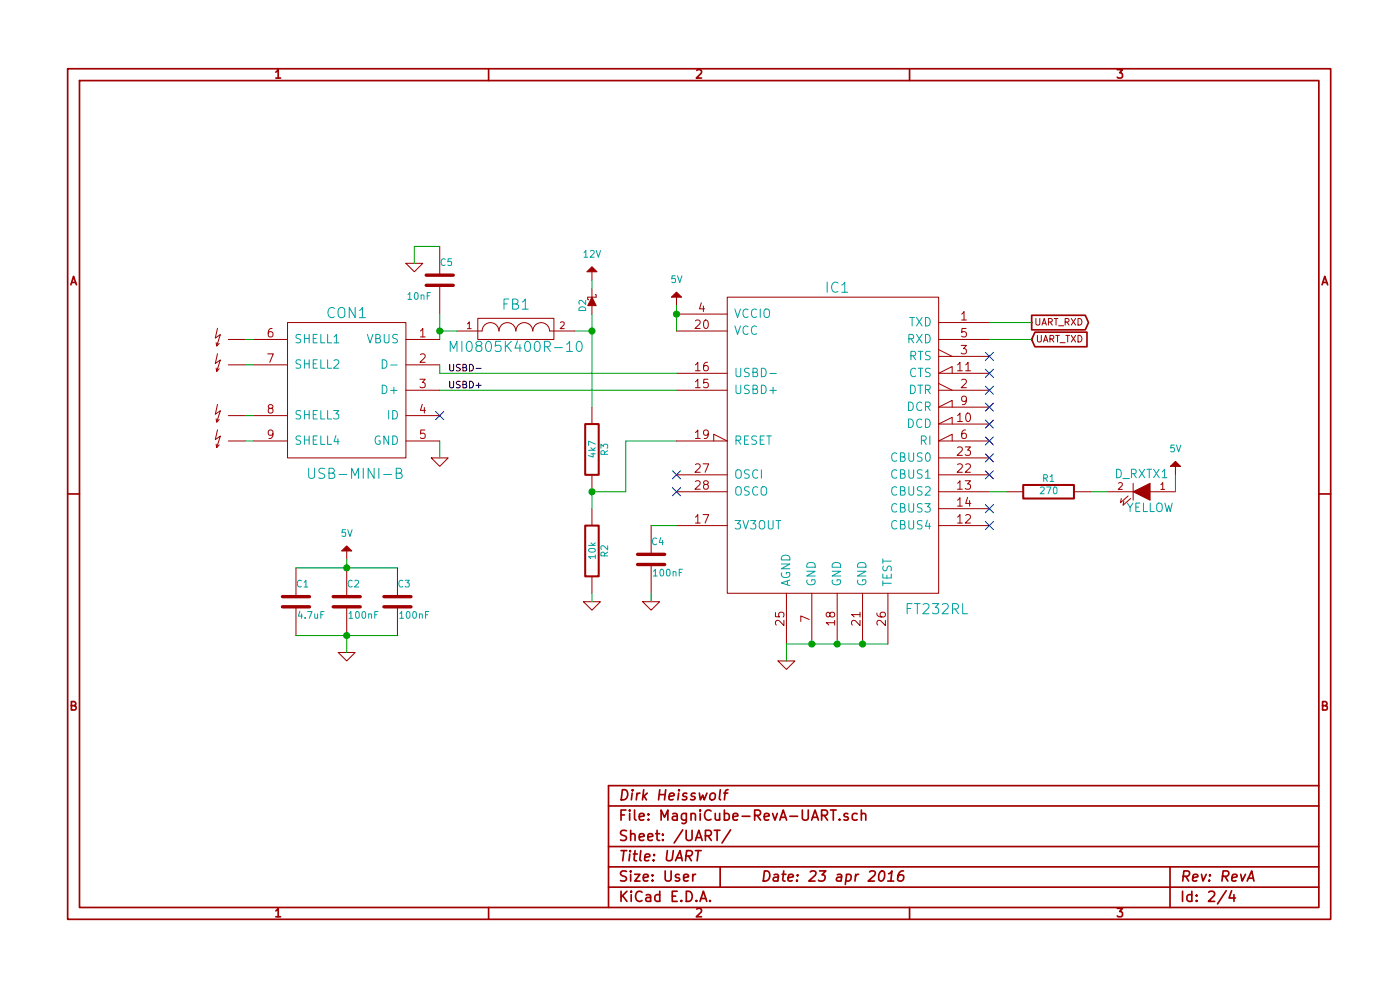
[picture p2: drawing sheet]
EESchema Schematic File Version 2
LIBS:MagniCube
LIBS:MagniCube-RevA-cache
EELAYER 27 0
EELAYER END
$Descr User 8268 5827
encoding utf-8
Sheet 2 4
Title "UART"
Date "23 apr 2016"
Rev "RevA"
Comp "Dirk Heisswolf"
Comment1 ""
Comment2 ""
Comment3 ""
Comment4 ""
$EndDescr
$Comp
L FT232RL IC1
U 1 1
P 4950 2600
F 0 "IC1" H 4950 3500 60  0000 C CNN
F 1 "FT232RL" H 5350 1600 60  0000 L CNN
F 2 "" H 4950 2600 60  0000 C CNN
F 3 "" H 4950 2600 60  0000 C CNN
	1    4950 2600
	1    0    0    -1  
$EndComp
NoConn ~ 4000 2900
NoConn ~ 4000 2800
$Comp
L GND #PWR01
U 1 1
P 4650 3900
F 0 "#PWR01" H 4650 3900 30  0001 C CNN
F 1 "GND" H 4650 3830 30  0001 C CNN
F 2 "" H 4650 3900 60  0000 C CNN
F 3 "" H 4650 3900 60  0000 C CNN
	1    4650 3900
	1    0    0    -1  
$EndComp
NoConn ~ 2600 2450
$Comp
L GND #PWR02
U 1 1
P 2600 2700
F 0 "#PWR02" H 2600 2700 30  0001 C CNN
F 1 "GND" H 2600 2630 30  0001 C CNN
F 2 "" H 2600 2700 60  0000 C CNN
F 3 "" H 2600 2700 60  0000 C CNN
	1    2600 2700
	1    0    0    -1  
$EndComp
NoConn ~ 5850 2300
NoConn ~ 5850 2400
NoConn ~ 5850 2500
NoConn ~ 5850 2600
NoConn ~ 5850 2700
NoConn ~ 5850 2800
NoConn ~ 5850 3000
NoConn ~ 5850 3100
$Comp
L C C4
U 1 1
P 3850 3300
F 0 "C4" H 3850 3400 40  0000 L CNN
F 1 "100nF" H 3856 3215 40  0000 L CNN
F 2 "~" H 3888 3150 30  0000 C CNN
F 3 "~" H 3850 3300 60  0000 C CNN
	1    3850 3300
	1    0    0    -1  
$EndComp
$Comp
L GND #PWR03
U 1 1
P 3850 3550
F 0 "#PWR03" H 3850 3550 30  0001 C CNN
F 1 "GND" H 3850 3480 30  0001 C CNN
F 2 "" H 3850 3550 60  0000 C CNN
F 3 "" H 3850 3550 60  0000 C CNN
	1    3850 3550
	1    0    0    -1  
$EndComp
$Comp
L FILTER FB1
U 1 1
P 3050 1950
F 0 "FB1" H 3050 2100 60  0000 C CNN
F 1 "MI0805K400R-10" H 3050 1850 60  0000 C CNN
F 2 "~" H 3050 1950 60  0000 C CNN
F 3 "~" H 3050 1950 60  0000 C CNN
	1    3050 1950
	1    0    0    -1  
$EndComp
$Comp
L R R1
U 1 1
P 6200 2900
F 0 "R1" V 6280 2900 40  0000 C CNN
F 1 "270" V 6207 2901 40  0000 C CNN
F 2 "~" V 6130 2900 30  0000 C CNN
F 3 "~" H 6200 2900 30  0000 C CNN
	1    6200 2900
	0    1    -1   0   
$EndComp
$Comp
L LED D_RXTX1
U 1 1
P 6750 2900
F 0 "D_RXTX1" H 6750 3000 50  0000 C CNN
F 1 "YELLOW" H 6700 2800 50  0000 C CNN
F 2 "~" H 6750 2900 60  0000 C CNN
F 3 "~" H 6750 2900 60  0000 C CNN
	1    6750 2900
	-1   0    0    -1  
$EndComp
$Comp
L C C5
U 1 1
P 2600 1650
F 0 "C5" H 2600 1750 40  0000 L CNN
F 1 "10nF" H 2550 1550 40  0000 R CNN
F 2 "~" H 2638 1500 30  0000 C CNN
F 3 "~" H 2600 1650 60  0000 C CNN
	1    2600 1650
	1    0    0    -1  
$EndComp
$Comp
L C C1
U 1 1
P 1750 3550
F 0 "C1" H 1750 3650 40  0000 L CNN
F 1 "4.7uF" H 1756 3465 40  0000 L CNN
F 2 "~" H 1788 3400 30  0000 C CNN
F 3 "~" H 1750 3550 60  0000 C CNN
	1    1750 3550
	1    0    0    -1  
$EndComp
$Comp
L C C2
U 1 1
P 2050 3550
F 0 "C2" H 2050 3650 40  0000 L CNN
F 1 "100nF" H 2056 3465 40  0000 L CNN
F 2 "~" H 2088 3400 30  0000 C CNN
F 3 "~" H 2050 3550 60  0000 C CNN
	1    2050 3550
	1    0    0    -1  
$EndComp
$Comp
L GND #PWR04
U 1 1
P 2450 1550
F 0 "#PWR04" H 2450 1550 30  0001 C CNN
F 1 "GND" H 2450 1480 30  0001 C CNN
F 2 "" H 2450 1550 60  0000 C CNN
F 3 "" H 2450 1550 60  0000 C CNN
	1    2450 1550
	1    0    0    -1  
$EndComp
$Comp
L GND #PWR05
U 1 1
P 3500 3550
F 0 "#PWR05" H 3500 3550 30  0001 C CNN
F 1 "GND" H 3500 3480 30  0001 C CNN
F 2 "" H 3500 3550 60  0000 C CNN
F 3 "" H 3500 3550 60  0000 C CNN
	1    3500 3550
	1    0    0    -1  
$EndComp
Text Label 2650 2300 0    39   ~ 0
USBD+
Text Label 2650 2200 0    39   ~ 0
USBD-
NoConn ~ 5850 2200
NoConn ~ 5850 2100
Text GLabel 6100 1900 2    39   Output ~ 0
UART_RXD
Text GLabel 6100 2000 2    39   Input ~ 0
UART_TXD
$Comp
L R R2
U 1 1
P 3500 3250
F 0 "R2" V 3580 3250 40  0000 C CNN
F 1 "10k" V 3507 3251 40  0000 C CNN
F 2 "~" V 3430 3250 30  0000 C CNN
F 3 "~" H 3500 3250 30  0000 C CNN
	1    3500 3250
	1    0    0    -1  
$EndComp
$Comp
L R R3
U 1 1
P 3500 2650
F 0 "R3" V 3580 2650 40  0000 C CNN
F 1 "4k7" V 3507 2651 40  0000 C CNN
F 2 "~" V 3430 2650 30  0000 C CNN
F 3 "~" H 3500 2650 30  0000 C CNN
	1    3500 2650
	1    0    0    -1  
$EndComp
$Comp
L SCHOTTKY D2
U 1 1
P 3500 1800
F 0 "D2" H 3500 1850 40  0000 C CNN
F 1 "SCHOTTKY" H 3500 1700 40  0001 C CNN
F 2 "" H 3500 1800 60  0000 C CNN
F 3 "" H 3500 1800 60  0000 C CNN
	1    3500 1800
	0    -1   -1   0   
$EndComp
$Comp
L GND #PWR06
U 1 1
P 2050 3850
F 0 "#PWR06" H 2050 3850 30  0001 C CNN
F 1 "GND" H 2050 3780 30  0001 C CNN
F 2 "" H 2050 3850 60  0000 C CNN
F 3 "" H 2050 3850 60  0000 C CNN
	1    2050 3850
	1    0    0    -1  
$EndComp
Wire Wire Line
	4650 3800 5250 3800
Connection ~ 4800 3800
Connection ~ 5100 3800
Connection ~ 4950 3800
Wire Wire Line
	4650 3800 4650 3900
Wire Wire Line
	2600 2600 2600 2700
Wire Wire Line
	3850 3500 3850 3550
Wire Wire Line
	4000 2300 2600 2300
Wire Wire Line
	4000 2200 2600 2200
Wire Wire Line
	2600 2200 2600 2150
Wire Wire Line
	2700 1950 2600 1950
Connection ~ 2600 1950
Wire Wire Line
	4000 3100 3850 3100
Connection ~ 4000 1850
Wire Wire Line
	5850 2900 5950 2900
Wire Wire Line
	6450 2900 6550 2900
Wire Wire Line
	5850 1900 6100 1900
Wire Wire Line
	5850 2000 6100 2000
Wire Wire Line
	3400 1950 3500 1950
Wire Wire Line
	3500 1850 3500 2400
Wire Wire Line
	3500 2900 3500 3000
Wire Wire Line
	3500 3500 3500 3550
Wire Wire Line
	3500 2900 3700 2900
Wire Wire Line
	3700 2900 3700 2600
Wire Wire Line
	3700 2600 4000 2600
Connection ~ 3500 2900
Wire Wire Line
	2600 1850 2600 2000
Wire Wire Line
	2600 1450 2450 1450
Wire Wire Line
	2450 1450 2450 1550
Connection ~ 3500 1950
Wire Wire Line
	1750 3750 2350 3750
Connection ~ 2050 3750
Wire Wire Line
	1750 3350 2350 3350
Connection ~ 2050 3350
Wire Wire Line
	2050 3750 2050 3850
$Comp
L 5V #PWR07
U 1 1
P 2050 3300
F 0 "#PWR07" H 2050 3400 40  0001 C CNN
F 1 "5V" H 2050 3449 40  0000 C CNN
F 2 "~" H 2050 3300 60  0000 C CNN
F 3 "~" H 2050 3300 60  0000 C CNN
	1    2050 3300
	1    0    0    -1  
$EndComp
$Comp
L 5V #PWR08
U 1 1
P 4000 1800
F 0 "#PWR08" H 4000 1900 40  0001 C CNN
F 1 "5V" H 4000 1949 40  0000 C CNN
F 2 "~" H 4000 1800 60  0000 C CNN
F 3 "~" H 4000 1800 60  0000 C CNN
	1    4000 1800
	1    0    0    -1  
$EndComp
Wire Wire Line
	4000 1800 4000 1950
$Comp
L 12V #PWR09
U 1 1
P 3500 1650
F 0 "#PWR09" H 3500 1750 40  0001 C CNN
F 1 "12V" H 3500 1799 40  0000 C CNN
F 2 "~" H 3500 1650 60  0000 C CNN
F 3 "~" H 3500 1650 60  0000 C CNN
	1    3500 1650
	1    0    0    -1  
$EndComp
Wire Wire Line
	3500 1650 3500 1700
$Comp
L 5V #PWR010
U 1 1
P 6950 2800
F 0 "#PWR010" H 6950 2900 40  0001 C CNN
F 1 "5V" H 6950 2949 40  0000 C CNN
F 2 "~" H 6950 2800 60  0000 C CNN
F 3 "~" H 6950 2800 60  0000 C CNN
	1    6950 2800
	1    0    0    -1  
$EndComp
Wire Wire Line
	6950 2800 6950 2900
$Comp
L USB-MINI-B CON1
U 1 1
P 2050 2300
F 0 "CON1" H 2050 2750 60  0000 C CNN
F 1 "USB-MINI-B" H 2000 1800 60  0000 C CNN
F 2 "" H 2050 2300 60  0000 C CNN
F 3 "" H 2050 2300 60  0000 C CNN
	1    2050 2300
	-1   0    0    -1  
$EndComp
$Comp
L C C3
U 1 1
P 2350 3550
F 0 "C3" H 2350 3650 40  0000 L CNN
F 1 "100nF" H 2356 3465 40  0000 L CNN
F 2 "~" H 2388 3400 30  0000 C CNN
F 3 "~" H 2350 3550 60  0000 C CNN
	1    2350 3550
	1    0    0    -1  
$EndComp
Wire Wire Line
	2050 3350 2050 3300
$Comp
L SPARK_GAP SG1
U 1 1
P 1450 2000
F 0 "SG1" H 1400 2100 60  0001 C CNN
F 1 "SPARK_GAP" H 1400 1900 60  0001 C CNN
F 2 "" H 1450 2000 60  0000 C CNN
F 3 "" H 1450 2000 60  0000 C CNN
	1    1450 2000
	1    0    0    -1  
$EndComp
$Comp
L SPARK_GAP SG2
U 1 1
P 1450 2150
F 0 "SG2" H 1400 2250 60  0001 C CNN
F 1 "SPARK_GAP" H 1400 2050 60  0001 C CNN
F 2 "" H 1450 2150 60  0000 C CNN
F 3 "" H 1450 2150 60  0000 C CNN
	1    1450 2150
	1    0    0    -1  
$EndComp
$Comp
L SPARK_GAP SG3
U 1 1
P 1450 2450
F 0 "SG3" H 1400 2550 60  0001 C CNN
F 1 "SPARK_GAP" H 1400 2350 60  0001 C CNN
F 2 "" H 1450 2450 60  0000 C CNN
F 3 "" H 1450 2450 60  0000 C CNN
	1    1450 2450
	1    0    0    -1  
$EndComp
$Comp
L SPARK_GAP SG4
U 1 1
P 1450 2600
F 0 "SG4" H 1400 2700 60  0001 C CNN
F 1 "SPARK_GAP" H 1400 2500 60  0001 C CNN
F 2 "" H 1450 2600 60  0000 C CNN
F 3 "" H 1450 2600 60  0000 C CNN
	1    1450 2600
	1    0    0    -1  
$EndComp
Wire Wire Line
	1500 2000 1450 2000
Wire Wire Line
	1500 2150 1450 2150
Wire Wire Line
	1500 2450 1450 2450
Wire Wire Line
	1500 2600 1450 2600
$EndSCHEMATC
